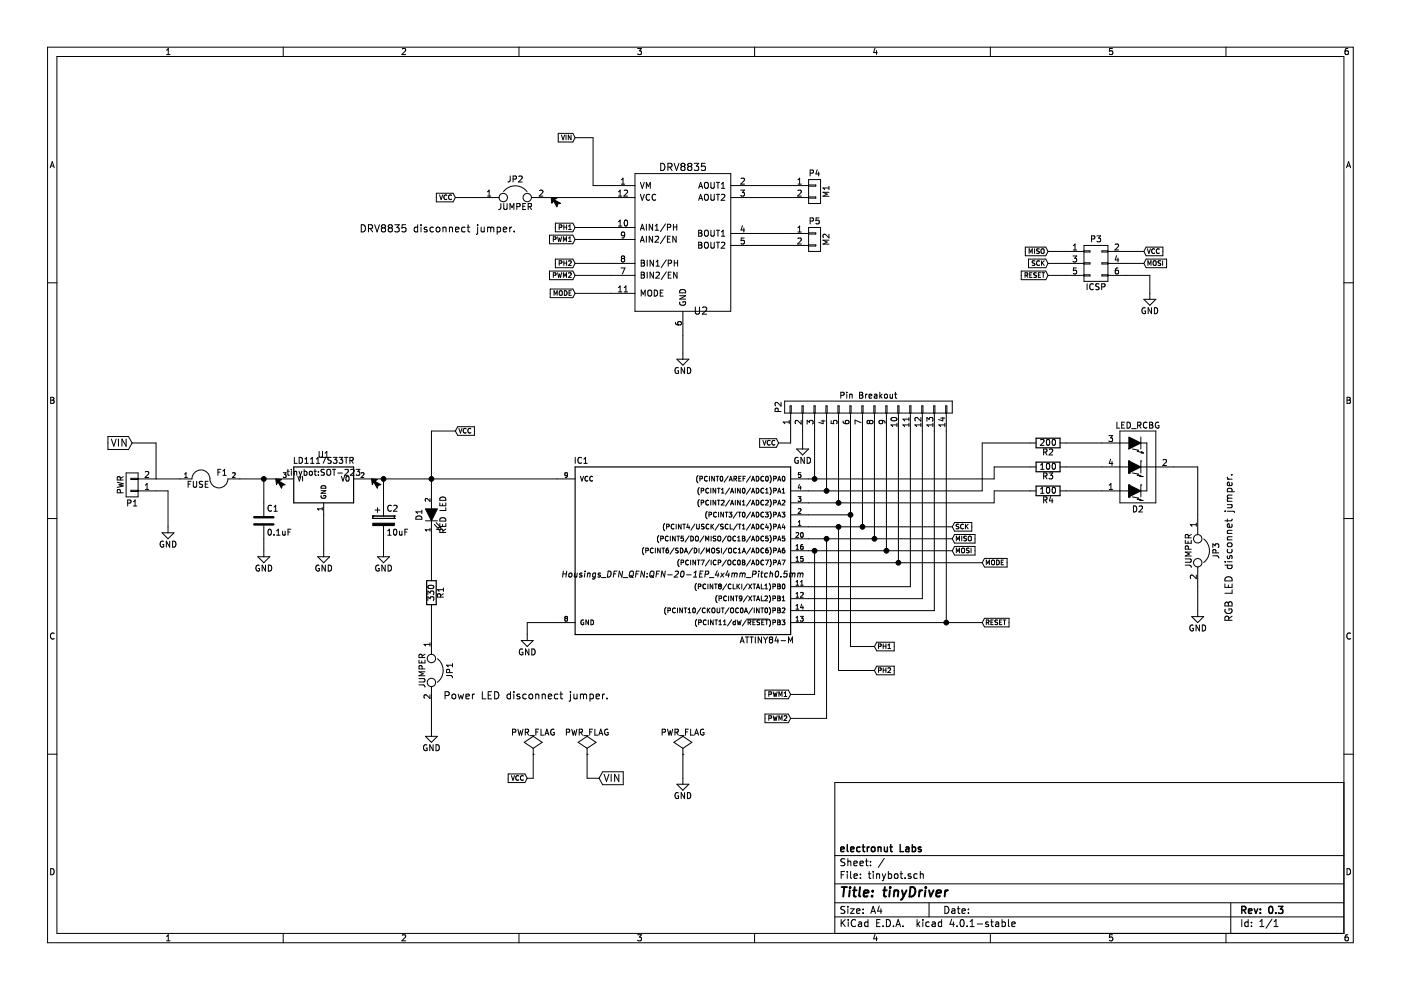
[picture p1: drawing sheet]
EESchema Schematic File Version 2
LIBS:power
LIBS:device
LIBS:transistors
LIBS:conn
LIBS:linear
LIBS:regul
LIBS:74xx
LIBS:cmos4000
LIBS:adc-dac
LIBS:memory
LIBS:xilinx
LIBS:microcontrollers
LIBS:dsp
LIBS:microchip
LIBS:analog_switches
LIBS:motorola
LIBS:texas
LIBS:intel
LIBS:audio
LIBS:interface
LIBS:digital-audio
LIBS:philips
LIBS:display
LIBS:cypress
LIBS:siliconi
LIBS:opto
LIBS:atmel
LIBS:contrib
LIBS:valves
LIBS:l293d
LIBS:drv8835
LIBS:tinybot-cache
EELAYER 25 0
EELAYER END
$Descr A4 11693 8268
encoding utf-8
Sheet 1 1
Title "tinyDriver"
Date ""
Rev "0.3"
Comp "electronut Labs"
Comment1 ""
Comment2 ""
Comment3 ""
Comment4 ""
$EndDescr
$Comp
L LED D1
U 1 1
P 3600 4300
F 0 "D1" H 3600 4400 50  0000 C CNN
F 1 "RED LED" H 3600 4200 50  0000 C CNN
F 2 "LEDs:LED_1206" H 3600 4300 50  0001 C CNN
F 3 "" H 3600 4300 50  0000 C CNN
	1    3600 4300
	0    -1   -1   0   
$EndComp
$Comp
L CONN_02X03 P3
U 1 1
P 9150 2200
F 0 "P3" H 9150 2400 50  0000 C CNN
F 1 "ICSP" H 9150 2000 50  0000 C CNN
F 2 "Pin_Headers:Pin_Header_Straight_2x03" H 9150 1000 50  0001 C CNN
F 3 "" H 9150 1000 50  0000 C CNN
	1    9150 2200
	1    0    0    -1  
$EndComp
$Comp
L R R2
U 1 1
P 8750 3700
F 0 "R2" V 8830 3700 50  0000 C CNN
F 1 "200" V 8750 3700 50  0000 C CNN
F 2 "Resistors_SMD:R_0603" V 8680 3700 50  0001 C CNN
F 3 "" H 8750 3700 50  0000 C CNN
	1    8750 3700
	0    1    1    0   
$EndComp
$Comp
L R R3
U 1 1
P 8750 3900
F 0 "R3" V 8830 3900 50  0000 C CNN
F 1 "100" V 8750 3900 50  0000 C CNN
F 2 "Resistors_SMD:R_0603" V 8680 3900 50  0001 C CNN
F 3 "" H 8750 3900 50  0000 C CNN
	1    8750 3900
	0    1    1    0   
$EndComp
$Comp
L GND #PWR8
U 1 1
P 5700 6500
F 0 "#PWR8" H 5700 6250 50  0001 C CNN
F 1 "GND" H 5700 6350 50  0000 C CNN
F 2 "" H 5700 6500 50  0000 C CNN
F 3 "" H 5700 6500 50  0000 C CNN
	1    5700 6500
	1    0    0    -1  
$EndComp
$Comp
L PWR_FLAG #FLG3
U 1 1
P 5700 6300
F 0 "#FLG3" H 5700 6395 50  0001 C CNN
F 1 "PWR_FLAG" H 5700 6480 50  0000 C CNN
F 2 "" H 5700 6300 50  0000 C CNN
F 3 "" H 5700 6300 50  0000 C CNN
	1    5700 6300
	1    0    0    -1  
$EndComp
$Comp
L LD1117S33TR U1
U 1 1
P 2700 4050
F 0 "U1" H 2700 4300 50  0000 C CNN
F 1 "LD1117S33TR" H 2700 4250 50  0000 C CNN
F 2 "tinybot:SOT-223" H 2700 4150 50  0000 C CNN
F 3 "" H 2700 4050 50  0000 C CNN
	1    2700 4050
	1    0    0    -1  
$EndComp
$Comp
L CONN_01X02 P1
U 1 1
P 1100 4050
F 0 "P1" H 1100 4200 50  0000 C CNN
F 1 "PWR" V 1200 4050 50  0000 C CNN
F 2 "Terminal_Blocks:TerminalBlock_Pheonix_MPT-2.54mm_2pol" H 1100 4050 50  0001 C CNN
F 3 "" H 1100 4050 50  0000 C CNN
	1    1100 4050
	-1   0    0    1   
$EndComp
$Comp
L R R1
U 1 1
P 3600 4950
F 0 "R1" V 3680 4950 50  0000 C CNN
F 1 "330" V 3600 4950 50  0000 C CNN
F 2 "Resistors_SMD:R_0603" V 3530 4950 50  0001 C CNN
F 3 "" H 3600 4950 50  0000 C CNN
	1    3600 4950
	1    0    0    -1  
$EndComp
$Comp
L JUMPER JP1
U 1 1
P 3600 5600
F 0 "JP1" H 3600 5750 50  0000 C CNN
F 1 "JUMPER" H 3600 5520 50  0000 C CNN
F 2 "Capacitors_SMD:C_0402" H 3600 5600 50  0001 C CNN
F 3 "" H 3600 5600 50  0000 C CNN
	1    3600 5600
	0    1    1    0   
$EndComp
$Comp
L GND #PWR1
U 1 1
P 1400 4400
F 0 "#PWR1" H 1400 4150 50  0001 C CNN
F 1 "GND" H 1400 4250 50  0000 C CNN
F 2 "" H 1400 4400 50  0000 C CNN
F 3 "" H 1400 4400 50  0000 C CNN
	1    1400 4400
	1    0    0    -1  
$EndComp
Text GLabel 1100 3700 0    60   Input ~ 0
VIN
$Comp
L GND #PWR5
U 1 1
P 3600 6100
F 0 "#PWR5" H 3600 5850 50  0001 C CNN
F 1 "GND" H 3600 5950 50  0000 C CNN
F 2 "" H 3600 6100 50  0000 C CNN
F 3 "" H 3600 6100 50  0000 C CNN
	1    3600 6100
	1    0    0    -1  
$EndComp
$Comp
L GND #PWR6
U 1 1
P 4400 5300
F 0 "#PWR6" H 4400 5050 50  0001 C CNN
F 1 "GND" H 4400 5150 50  0000 C CNN
F 2 "" H 4400 5300 50  0000 C CNN
F 3 "" H 4400 5300 50  0000 C CNN
	1    4400 5300
	1    0    0    -1  
$EndComp
$Comp
L GND #PWR3
U 1 1
P 2700 4600
F 0 "#PWR3" H 2700 4350 50  0001 C CNN
F 1 "GND" H 2700 4450 50  0000 C CNN
F 2 "" H 2700 4600 50  0000 C CNN
F 3 "" H 2700 4600 50  0000 C CNN
	1    2700 4600
	1    0    0    -1  
$EndComp
Text GLabel 3800 1650 0    39   Input ~ 0
VCC
Text GLabel 7950 4400 2    39   Input ~ 0
SCK
Text GLabel 7950 4500 2    39   Input ~ 0
MISO
Text GLabel 7950 4600 2    39   Input ~ 0
MOSI
Text GLabel 8200 5200 2    39   Input ~ 0
RESET
Text GLabel 9550 2200 2    39   Input ~ 0
MOSI
Text GLabel 3800 3600 2    39   Input ~ 0
VCC
$Comp
L GND #PWR10
U 1 1
P 9600 2450
F 0 "#PWR10" H 9600 2200 50  0001 C CNN
F 1 "GND" H 9600 2300 50  0000 C CNN
F 2 "" H 9600 2450 50  0000 C CNN
F 3 "" H 9600 2450 50  0000 C CNN
	1    9600 2450
	1    0    0    -1  
$EndComp
Text GLabel 9550 2100 2    39   Input ~ 0
VCC
Text GLabel 8750 2100 0    39   Input ~ 0
MISO
Text GLabel 8750 2200 0    39   Input ~ 0
SCK
Text GLabel 8750 2300 0    39   Input ~ 0
RESET
Text Notes 3700 5850 0    60   ~ 0
Power LED disconnect jumper.
$Comp
L CONN_01X02 P4
U 1 1
P 6800 1600
F 0 "P4" H 6800 1750 50  0000 C CNN
F 1 "M1" V 6900 1600 50  0000 C CNN
F 2 "Terminal_Blocks:TerminalBlock_Pheonix_MPT-2.54mm_2pol" H 6800 1600 50  0001 C CNN
F 3 "" H 6800 1600 50  0000 C CNN
	1    6800 1600
	1    0    0    -1  
$EndComp
$Comp
L CONN_01X02 P5
U 1 1
P 6800 2000
F 0 "P5" H 6800 2150 50  0000 C CNN
F 1 "M2" V 6900 2000 50  0000 C CNN
F 2 "Terminal_Blocks:TerminalBlock_Pheonix_MPT-2.54mm_2pol" H 6800 2000 50  0001 C CNN
F 3 "" H 6800 2000 50  0000 C CNN
	1    6800 2000
	1    0    0    -1  
$EndComp
$Comp
L JUMPER JP2
U 1 1
P 4300 1650
F 0 "JP2" H 4300 1800 50  0000 C CNN
F 1 "JUMPER" H 4300 1570 50  0000 C CNN
F 2 "Capacitors_SMD:C_0402" H 4300 1650 50  0001 C CNN
F 3 "" H 4300 1650 50  0000 C CNN
	1    4300 1650
	1    0    0    -1  
$EndComp
Text Notes 3000 1950 0    60   ~ 0
DRV8835 disconnect jumper.
Text GLabel 6600 5800 0    39   Input ~ 0
PWM1
Text GLabel 6600 6000 0    39   Input ~ 0
PWM2
Text GLabel 7300 5400 2    39   Input ~ 0
PH1
Text GLabel 7300 5600 2    39   Input ~ 0
PH2
$Comp
L C C1
U 1 1
P 2200 4350
F 0 "C1" H 2225 4450 50  0000 L CNN
F 1 "0.1uF" H 2225 4250 50  0000 L CNN
F 2 "Capacitors_SMD:C_0603" H 2238 4200 50  0001 C CNN
F 3 "" H 2200 4350 50  0000 C CNN
	1    2200 4350
	1    0    0    -1  
$EndComp
$Comp
L CP C2
U 1 1
P 3200 4350
F 0 "C2" H 3225 4450 50  0000 L CNN
F 1 "10uF" H 3225 4250 50  0000 L CNN
F 2 "Capacitors_SMD:C_0603" H 3238 4200 50  0001 C CNN
F 3 "" H 3200 4350 50  0000 C CNN
	1    3200 4350
	1    0    0    -1  
$EndComp
$Comp
L GND #PWR2
U 1 1
P 2200 4600
F 0 "#PWR2" H 2200 4350 50  0001 C CNN
F 1 "GND" H 2200 4450 50  0000 C CNN
F 2 "" H 2200 4600 50  0000 C CNN
F 3 "" H 2200 4600 50  0000 C CNN
	1    2200 4600
	1    0    0    -1  
$EndComp
$Comp
L GND #PWR4
U 1 1
P 3200 4600
F 0 "#PWR4" H 3200 4350 50  0001 C CNN
F 1 "GND" H 3200 4450 50  0000 C CNN
F 2 "" H 3200 4600 50  0000 C CNN
F 3 "" H 3200 4600 50  0000 C CNN
	1    3200 4600
	1    0    0    -1  
$EndComp
$Comp
L LED_RCBG D2
U 1 1
P 9500 3900
F 0 "D2" H 9500 4250 50  0000 C CNN
F 1 "LED_RCBG" H 9500 3550 50  0000 C CNN
F 2 "LEDs:LED-RGB-5MM_Common_Cathode" H 9500 3850 50  0001 C CNN
F 3 "" H 9500 3850 50  0000 C CNN
	1    9500 3900
	-1   0    0    1   
$EndComp
$Comp
L FUSE F1
U 1 1
P 1750 4000
F 0 "F1" H 1850 4050 50  0000 C CNN
F 1 "FUSE" H 1650 3950 50  0000 C CNN
F 2 "Fuse_Holders_and_Fuses:Fuse_SMD1206_Reflow" H 1750 4000 50  0001 C CNN
F 3 "" H 1750 4000 50  0000 C CNN
	1    1750 4000
	1    0    0    -1  
$EndComp
$Comp
L R R4
U 1 1
P 8750 4100
F 0 "R4" V 8830 4100 50  0000 C CNN
F 1 "100" V 8750 4100 50  0000 C CNN
F 2 "Resistors_SMD:R_0603" V 8680 4100 50  0001 C CNN
F 3 "" H 8750 4100 50  0000 C CNN
	1    8750 4100
	0    1    1    0   
$EndComp
$Comp
L GND #PWR11
U 1 1
P 10000 5100
F 0 "#PWR11" H 10000 4850 50  0001 C CNN
F 1 "GND" H 10000 4950 50  0000 C CNN
F 2 "" H 10000 5100 50  0000 C CNN
F 3 "" H 10000 5100 50  0000 C CNN
	1    10000 5100
	1    0    0    -1  
$EndComp
Text GLabel 6500 3700 0    39   Input ~ 0
VCC
$Comp
L GND #PWR9
U 1 1
P 6700 3700
F 0 "#PWR9" H 6700 3450 50  0001 C CNN
F 1 "GND" H 6700 3550 50  0000 C CNN
F 2 "" H 6700 3700 50  0000 C CNN
F 3 "" H 6700 3700 50  0000 C CNN
	1    6700 3700
	1    0    0    -1  
$EndComp
$Comp
L JUMPER JP3
U 1 1
P 10000 4600
F 0 "JP3" H 10000 4750 50  0000 C CNN
F 1 "JUMPER" H 10000 4520 50  0000 C CNN
F 2 "Capacitors_SMD:C_0402" H 10000 4600 50  0001 C CNN
F 3 "" H 10000 4600 50  0000 C CNN
	1    10000 4600
	0    1    1    0   
$EndComp
Text Notes 10300 3950 3    60   ~ 0
RGB LED disconnet jumper.
$Comp
L CONN_01X14 P2
U 1 1
P 7250 3400
F 0 "P2" H 7250 4150 50  0000 C CNN
F 1 "Pin Breakout" V 7350 3400 50  0000 C CNN
F 2 "tinybot:Pin_Header_Straight_1x14" H 7250 3400 50  0001 C CNN
F 3 "" H 7250 3400 50  0000 C CNN
	1    7250 3400
	0    -1   -1   0   
$EndComp
Text GLabel 5000 6500 2    60   Input ~ 0
VIN
$Comp
L PWR_FLAG #FLG2
U 1 1
P 4900 6300
F 0 "#FLG2" H 4900 6395 50  0001 C CNN
F 1 "PWR_FLAG" H 4900 6480 50  0000 C CNN
F 2 "" H 4900 6300 50  0000 C CNN
F 3 "" H 4900 6300 50  0000 C CNN
	1    4900 6300
	1    0    0    -1  
$EndComp
$Comp
L DRV8835 U2
U 1 1
P 5700 1800
F 0 "U2" H 5850 1000 60  0000 C CNN
F 1 "DRV8835" H 5700 2200 60  0000 C CNN
F 2 "tinybot:DRV8835" H 5700 1800 60  0001 C CNN
F 3 "" H 5700 1800 60  0000 C CNN
	1    5700 1800
	1    0    0    -1  
$EndComp
Text GLabel 4800 2000 0    39   Input ~ 0
PWM1
Wire Wire Line
	3800 1650 4000 1650
Connection ~ 7900 5200
Wire Wire Line
	7900 3600 7900 5200
Wire Wire Line
	7800 5100 6750 5100
Wire Wire Line
	7800 3600 7800 5100
Wire Wire Line
	6750 5000 7700 5000
Wire Wire Line
	7700 5000 7700 3600
Wire Wire Line
	6750 4900 7600 4900
Wire Wire Line
	7600 4900 7600 3600
Wire Wire Line
	6750 4700 8200 4700
Wire Wire Line
	7500 3600 7500 4700
Connection ~ 7400 4600
Wire Wire Line
	7400 4600 7400 3600
Connection ~ 7300 4500
Wire Wire Line
	7300 4500 7300 3600
Connection ~ 7200 4400
Wire Wire Line
	7200 4400 7200 3600
Wire Wire Line
	7100 4300 6750 4300
Wire Wire Line
	7100 3600 7100 5400
Wire Wire Line
	6750 4200 8300 4200
Wire Wire Line
	8900 2300 8750 2300
Wire Wire Line
	8900 2200 8750 2200
Wire Wire Line
	8900 2100 8750 2100
Wire Wire Line
	9400 2200 9550 2200
Wire Wire Line
	9400 2100 9550 2100
Wire Wire Line
	9600 2300 9600 2450
Wire Wire Line
	9400 2300 9600 2300
Wire Wire Line
	3600 3600 3800 3600
Wire Wire Line
	6750 5200 8200 5200
Wire Wire Line
	6750 4400 7950 4400
Wire Wire Line
	6750 4600 7950 4600
Wire Wire Line
	6750 4500 7950 4500
Wire Wire Line
	2700 4300 2700 4600
Wire Wire Line
	4400 5200 4400 5300
Wire Wire Line
	4650 5200 4400 5200
Wire Wire Line
	6750 4000 8300 4000
Wire Wire Line
	5700 6300 5700 6500
Wire Wire Line
	3600 5900 3600 6100
Wire Wire Line
	3600 5100 3600 5300
Wire Wire Line
	3600 4500 3600 4800
Connection ~ 3600 4000
Wire Wire Line
	3600 3600 3600 4100
Wire Wire Line
	3100 4000 4650 4000
Wire Wire Line
	1300 3700 1100 3700
Wire Wire Line
	1300 4000 1300 3700
Wire Wire Line
	1400 4100 1400 4400
Wire Wire Line
	1300 4100 1400 4100
Wire Wire Line
	6800 4600 6800 5800
Wire Wire Line
	6800 5800 6600 5800
Connection ~ 6800 4600
Wire Wire Line
	6900 4500 6900 6000
Wire Wire Line
	6900 6000 6600 6000
Connection ~ 6900 4500
Wire Wire Line
	7000 5600 7300 5600
Wire Wire Line
	7100 5400 7300 5400
Connection ~ 7100 4300
Wire Wire Line
	3200 4000 3200 4200
Connection ~ 3200 4000
Wire Wire Line
	2200 4000 2200 4200
Connection ~ 2200 4000
Wire Wire Line
	2200 4500 2200 4600
Wire Wire Line
	3200 4500 3200 4600
Wire Wire Line
	8900 3700 9200 3700
Wire Wire Line
	8900 3900 9200 3900
Wire Wire Line
	8900 4100 9200 4100
Wire Wire Line
	9800 3900 10000 3900
Wire Wire Line
	10000 3900 10000 4300
Wire Wire Line
	8300 4000 8300 3900
Wire Wire Line
	8300 3900 8600 3900
Wire Wire Line
	8300 4200 8300 4100
Wire Wire Line
	8300 4100 8600 4100
Wire Wire Line
	1300 4000 1500 4000
Wire Wire Line
	2000 4000 2300 4000
Wire Wire Line
	8200 3700 8600 3700
Wire Wire Line
	8200 4100 8200 3700
Wire Wire Line
	6750 4100 8200 4100
Wire Wire Line
	6700 3600 6700 3700
Wire Wire Line
	6600 3600 6600 3700
Wire Wire Line
	6600 3700 6500 3700
Wire Wire Line
	7000 5600 7000 4400
Connection ~ 7000 4400
Wire Wire Line
	10000 4900 10000 5100
Wire Wire Line
	6800 3600 6800 4000
Connection ~ 6800 4000
Wire Wire Line
	6900 3600 6900 4100
Connection ~ 6900 4100
Wire Wire Line
	7000 3600 7000 4200
Connection ~ 7000 4200
Wire Wire Line
	4900 6300 4900 6500
Wire Wire Line
	4900 6500 5000 6500
Wire Wire Line
	4800 2000 5100 2000
Text GLabel 4800 1900 0    39   Input ~ 0
PH1
Wire Wire Line
	4800 1900 5100 1900
Text GLabel 4800 2300 0    39   Input ~ 0
PWM2
Wire Wire Line
	4800 2300 5100 2300
Text GLabel 4800 2200 0    39   Input ~ 0
PH2
Wire Wire Line
	4800 2200 5100 2200
Text GLabel 4800 2450 0    39   Input ~ 0
MODE
Wire Wire Line
	4800 2450 5100 2450
$Comp
L GND #PWR7
U 1 1
P 5700 2950
F 0 "#PWR7" H 5700 2700 50  0001 C CNN
F 1 "GND" H 5700 2800 50  0000 C CNN
F 2 "" H 5700 2950 50  0000 C CNN
F 3 "" H 5700 2950 50  0000 C CNN
	1    5700 2950
	1    0    0    -1  
$EndComp
Wire Wire Line
	5700 2800 5700 2950
Wire Wire Line
	6300 1550 6600 1550
Wire Wire Line
	6300 1650 6600 1650
Wire Wire Line
	6300 1950 6600 1950
Wire Wire Line
	6300 2050 6600 2050
Wire Wire Line
	4600 1650 5100 1650
Text GLabel 4800 1150 0    39   Input ~ 0
VIN
Wire Wire Line
	4800 1150 4950 1150
Wire Wire Line
	4950 1150 4950 1550
Wire Wire Line
	4950 1550 5100 1550
Connection ~ 7500 4700
Text GLabel 8200 4700 2    39   Input ~ 0
MODE
$Comp
L PWR_FLAG #FLG1
U 1 1
P 4450 6300
F 0 "#FLG1" H 4450 6395 50  0001 C CNN
F 1 "PWR_FLAG" H 4450 6480 50  0000 C CNN
F 2 "" H 4450 6300 50  0000 C CNN
F 3 "" H 4450 6300 50  0000 C CNN
	1    4450 6300
	1    0    0    -1  
$EndComp
Text GLabel 4400 6500 0    39   Input ~ 0
VCC
Wire Wire Line
	4450 6300 4450 6500
Wire Wire Line
	4450 6500 4400 6500
$Comp
L ATTINY84-M IC1
U 1 1
P 5700 4600
F 0 "IC1" H 4850 5350 50  0000 C CNN
F 1 "ATTINY84-M" H 6400 3850 50  0000 C CNN
F 2 "QFN/MLF20" H 5700 4400 50  0000 C CIN
F 3 "" H 5700 4600 50  0000 C CNN
	1    5700 4600
	1    0    0    -1  
$EndComp
$EndSCHEMATC
